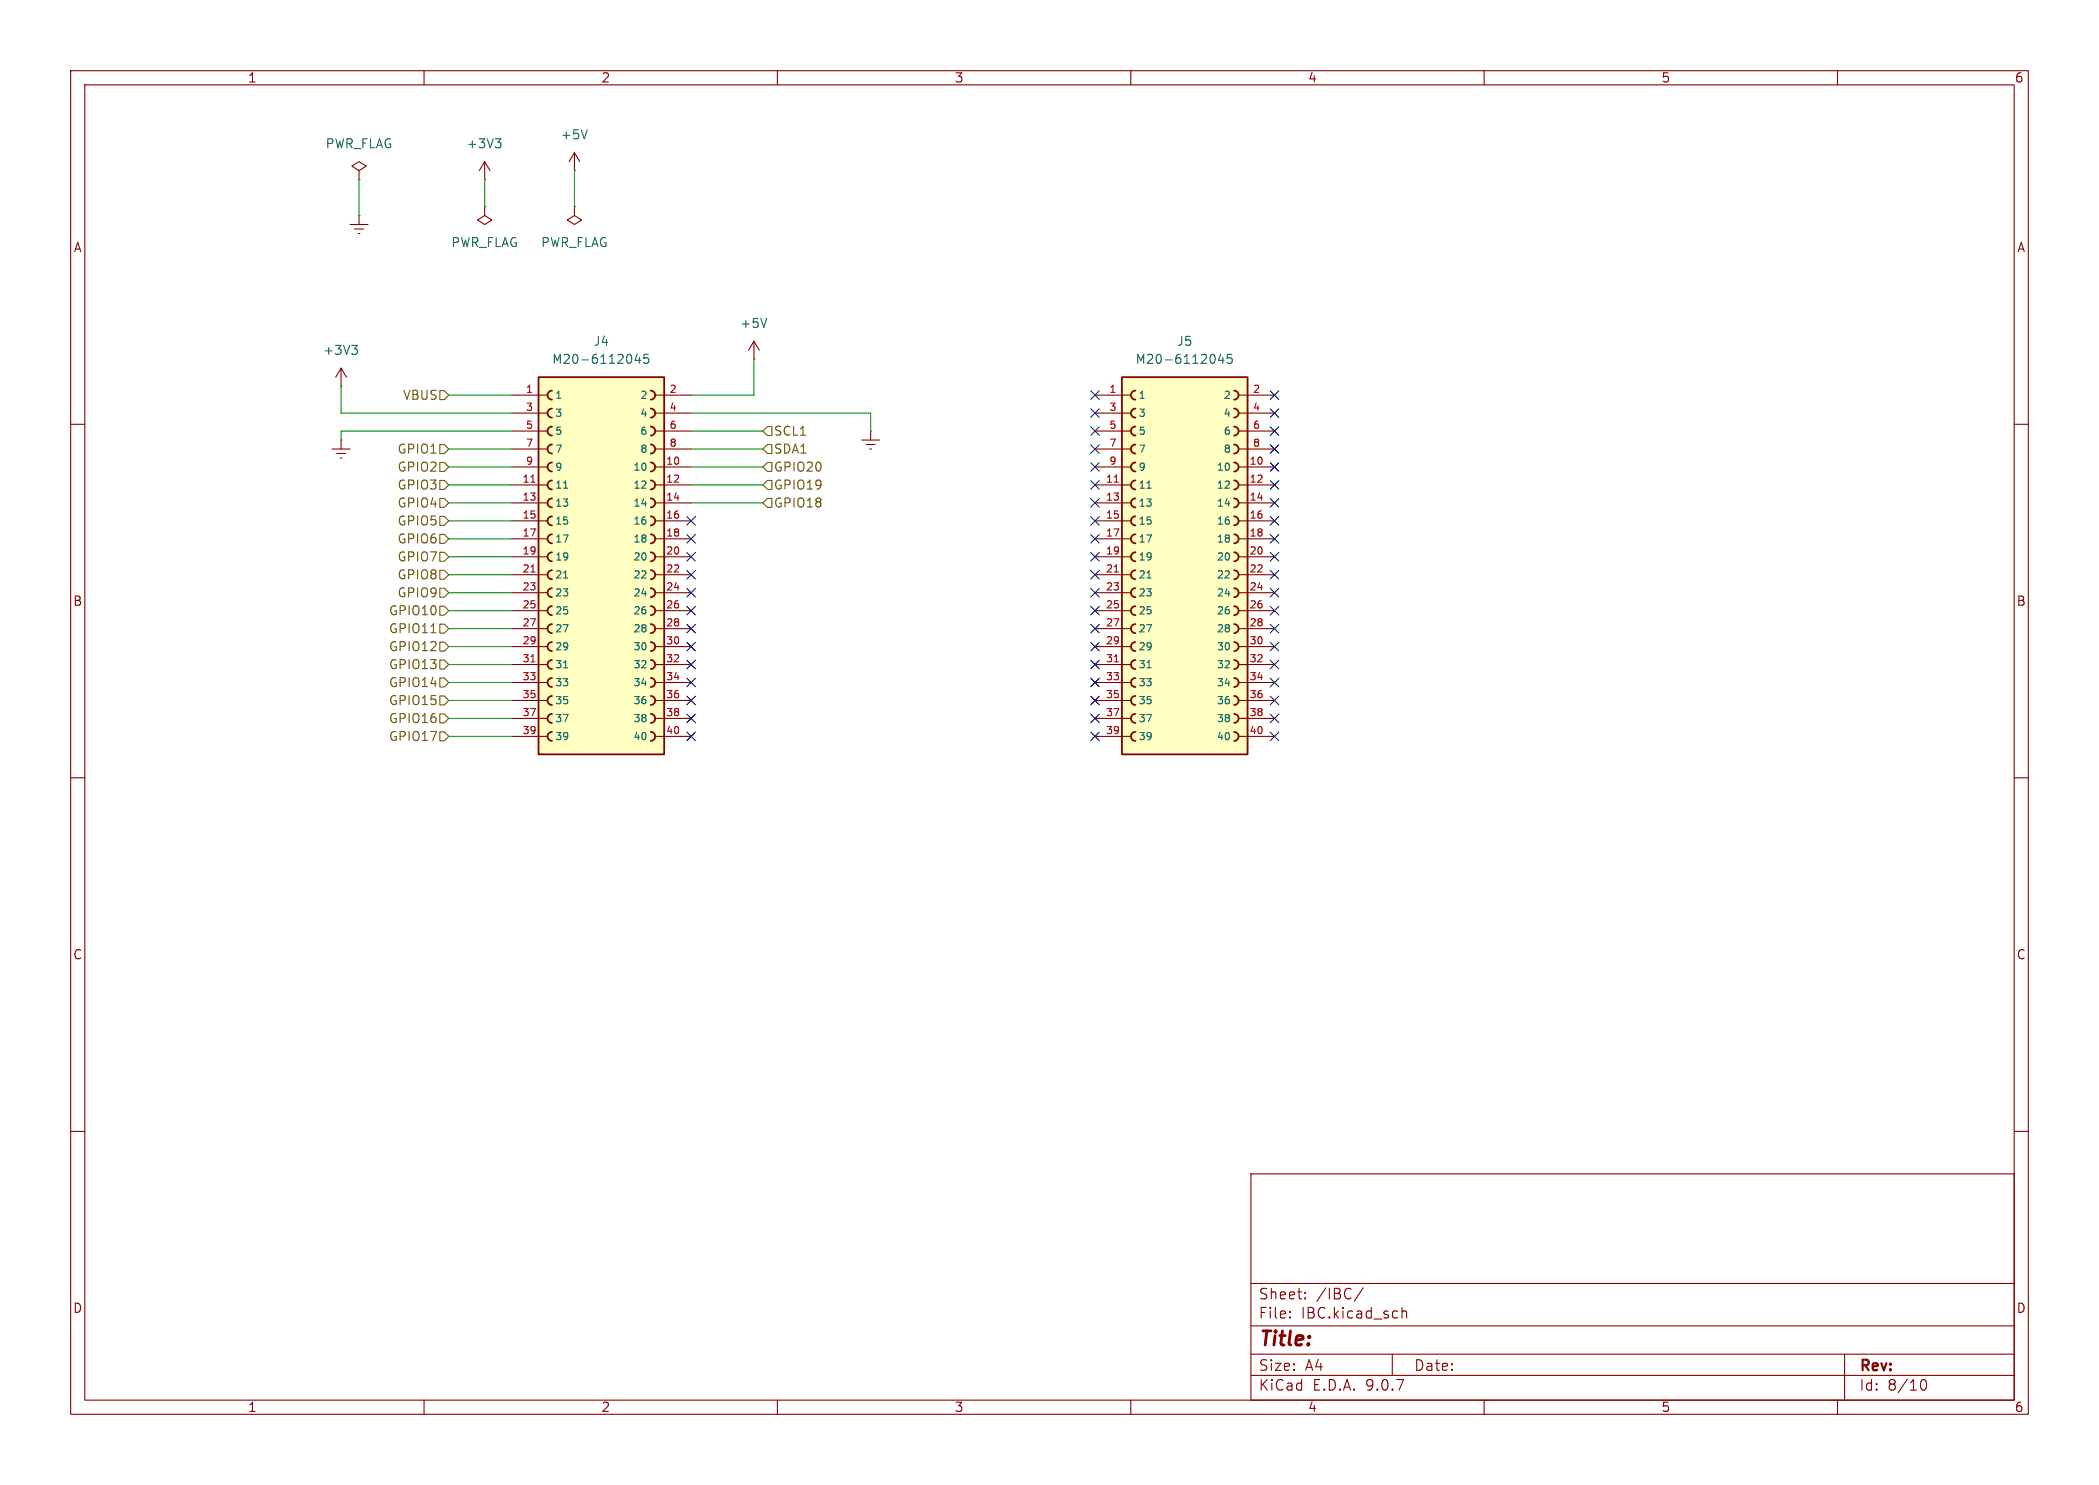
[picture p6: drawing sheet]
(kicad_sch
 (version 20250114)
 (generator "eeschema")
 (generator_version "9.0")
 (paper "A4")
 (lib_symbols
  (symbol "EPS_2:M20-6112045"
   (pin_names
    (offset 1.016)) (exclude_from_sim no) (in_bom yes) (on_board yes)
   (property "Reference" "J" (at -7.62 26.162 0) (effects (font (size 1.27 1.27)) (justify left bottom)))
   (property "Value" "M20-6112045" (at -7.62 -30.48 0) (effects (font (size 1.27 1.27)) (justify left bottom)))
   (property "Footprint" "M20-6112045:HARWIN_M20-6112045" (at -6.096 38.354 0) (effects (font (size 1.27 1.27)) (justify bottom) (hide yes)))
   (property "Datasheet" "" (at 0 0 0) (effects (font (size 1.27 1.27)) (hide yes)))
   (property "Description" "" (at 0 0 0) (effects (font (size 1.27 1.27)) (hide yes)))
   (property "PARTREV" "13" (at -6.35 32.512 0) (effects (font (size 1.27 1.27)) (justify bottom) (hide yes)))
   (property "STANDARD" "Manufacturer Recommendations" (at 17.78 32.512 0) (effects (font (size 1.27 1.27)) (justify bottom) (hide yes)))
   (property "MAXIMUM_PACKAGE_HEIGHT" "11.05mm" (at -4.064 29.464 0) (effects (font (size 1.27 1.27)) (justify bottom) (hide yes)))
   (property "MANUFACTURER" "Harwin" (at -6.35 32.512 0) (effects (font (size 1.27 1.27)) (justify bottom) (hide yes)))
   (symbol "M20-6112045_0_0"
    (rectangle (start -8.89 -27.94) (end 8.89 25.4) (stroke (width 0.254) (type default)) (fill (type background)))
    (arc (start -6.985 22.225) (mid -7.6172 22.86) (end -6.985 23.495) (stroke (width 0.254) (type default)) (fill (type none)))
    (arc (start -6.985 19.685) (mid -7.6172 20.32) (end -6.985 20.955) (stroke (width 0.254) (type default)) (fill (type none)))
    (arc (start -6.985 17.145) (mid -7.6172 17.78) (end -6.985 18.415) (stroke (width 0.254) (type default)) (fill (type none)))
    (arc (start -6.985 14.605) (mid -7.6172 15.24) (end -6.985 15.875) (stroke (width 0.254) (type default)) (fill (type none)))
    (arc (start -6.985 12.065) (mid -7.6172 12.7) (end -6.985 13.335) (stroke (width 0.254) (type default)) (fill (type none)))
    (arc (start -6.985 9.525) (mid -7.6172 10.16) (end -6.985 10.795) (stroke (width 0.254) (type default)) (fill (type none)))
    (arc (start -6.985 6.985) (mid -7.6172 7.62) (end -6.985 8.255) (stroke (width 0.254) (type default)) (fill (type none)))
    (arc (start -6.985 4.445) (mid -7.6172 5.08) (end -6.985 5.715) (stroke (width 0.254) (type default)) (fill (type none)))
    (arc (start -6.985 1.905) (mid -7.6172 2.54) (end -6.985 3.175) (stroke (width 0.254) (type default)) (fill (type none)))
    (arc (start -6.985 -0.635) (mid -7.6172 0) (end -6.985 0.635) (stroke (width 0.254) (type default)) (fill (type none)))
    (arc (start -6.985 -3.175) (mid -7.6172 -2.54) (end -6.985 -1.905) (stroke (width 0.254) (type default)) (fill (type none)))
    (arc (start -6.985 -5.715) (mid -7.6172 -5.08) (end -6.985 -4.445) (stroke (width 0.254) (type default)) (fill (type none)))
    (arc (start -6.985 -8.255) (mid -7.6172 -7.62) (end -6.985 -6.985) (stroke (width 0.254) (type default)) (fill (type none)))
    (arc (start -6.985 -10.795) (mid -7.6172 -10.16) (end -6.985 -9.525) (stroke (width 0.254) (type default)) (fill (type none)))
    (arc (start -6.985 -13.335) (mid -7.6172 -12.7) (end -6.985 -12.065) (stroke (width 0.254) (type default)) (fill (type none)))
    (arc (start -6.985 -15.875) (mid -7.6172 -15.24) (end -6.985 -14.605) (stroke (width 0.254) (type default)) (fill (type none)))
    (arc (start -6.985 -18.415) (mid -7.6172 -17.78) (end -6.985 -17.145) (stroke (width 0.254) (type default)) (fill (type none)))
    (arc (start -6.985 -20.955) (mid -7.6172 -20.32) (end -6.985 -19.685) (stroke (width 0.254) (type default)) (fill (type none)))
    (arc (start -6.985 -23.495) (mid -7.6172 -22.86) (end -6.985 -22.225) (stroke (width 0.254) (type default)) (fill (type none)))
    (arc (start -6.985 -26.035) (mid -7.6172 -25.4) (end -6.985 -24.765) (stroke (width 0.254) (type default)) (fill (type none)))
    (arc (start 6.985 23.495) (mid 7.6172 22.86) (end 6.985 22.225) (stroke (width 0.254) (type default)) (fill (type none)))
    (arc (start 6.985 20.955) (mid 7.6172 20.32) (end 6.985 19.685) (stroke (width 0.254) (type default)) (fill (type none)))
    (arc (start 6.985 18.415) (mid 7.6172 17.78) (end 6.985 17.145) (stroke (width 0.254) (type default)) (fill (type none)))
    (arc (start 6.985 15.875) (mid 7.6172 15.24) (end 6.985 14.605) (stroke (width 0.254) (type default)) (fill (type none)))
    (arc (start 6.985 13.335) (mid 7.6172 12.7) (end 6.985 12.065) (stroke (width 0.254) (type default)) (fill (type none)))
    (arc (start 6.985 10.795) (mid 7.6172 10.16) (end 6.985 9.525) (stroke (width 0.254) (type default)) (fill (type none)))
    (arc (start 6.985 8.255) (mid 7.6172 7.62) (end 6.985 6.985) (stroke (width 0.254) (type default)) (fill (type none)))
    (arc (start 6.985 5.715) (mid 7.6172 5.08) (end 6.985 4.445) (stroke (width 0.254) (type default)) (fill (type none)))
    (arc (start 6.985 3.175) (mid 7.6172 2.54) (end 6.985 1.905) (stroke (width 0.254) (type default)) (fill (type none)))
    (arc (start 6.985 0.635) (mid 7.6172 0) (end 6.985 -0.635) (stroke (width 0.254) (type default)) (fill (type none)))
    (arc (start 6.985 -1.905) (mid 7.6172 -2.54) (end 6.985 -3.175) (stroke (width 0.254) (type default)) (fill (type none)))
    (arc (start 6.985 -4.445) (mid 7.6172 -5.08) (end 6.985 -5.715) (stroke (width 0.254) (type default)) (fill (type none)))
    (arc (start 6.985 -6.985) (mid 7.6172 -7.62) (end 6.985 -8.255) (stroke (width 0.254) (type default)) (fill (type none)))
    (arc (start 6.985 -9.525) (mid 7.6172 -10.16) (end 6.985 -10.795) (stroke (width 0.254) (type default)) (fill (type none)))
    (arc (start 6.985 -12.065) (mid 7.6172 -12.7) (end 6.985 -13.335) (stroke (width 0.254) (type default)) (fill (type none)))
    (arc (start 6.985 -14.605) (mid 7.6172 -15.24) (end 6.985 -15.875) (stroke (width 0.254) (type default)) (fill (type none)))
    (arc (start 6.985 -17.145) (mid 7.6172 -17.78) (end 6.985 -18.415) (stroke (width 0.254) (type default)) (fill (type none)))
    (arc (start 6.985 -19.685) (mid 7.6172 -20.32) (end 6.985 -20.955) (stroke (width 0.254) (type default)) (fill (type none)))
    (arc (start 6.985 -22.225) (mid 7.6172 -22.86) (end 6.985 -23.495) (stroke (width 0.254) (type default)) (fill (type none)))
    (arc (start 6.985 -24.765) (mid 7.6172 -25.4) (end 6.985 -26.035) (stroke (width 0.254) (type default)) (fill (type none)))
    (pin passive line (at -12.7 22.86 0) (length 5.08) (name "1" (effects (font (size 1.016 1.016)))) (number "1" (effects (font (size 1.016 1.016)))))
    (pin passive line (at -12.7 20.32 0) (length 5.08) (name "3" (effects (font (size 1.016 1.016)))) (number "3" (effects (font (size 1.016 1.016)))))
    (pin passive line (at -12.7 17.78 0) (length 5.08) (name "5" (effects (font (size 1.016 1.016)))) (number "5" (effects (font (size 1.016 1.016)))))
    (pin passive line (at -12.7 15.24 0) (length 5.08) (name "7" (effects (font (size 1.016 1.016)))) (number "7" (effects (font (size 1.016 1.016)))))
    (pin passive line (at -12.7 12.7 0) (length 5.08) (name "9" (effects (font (size 1.016 1.016)))) (number "9" (effects (font (size 1.016 1.016)))))
    (pin passive line (at -12.7 10.16 0) (length 5.08) (name "11" (effects (font (size 1.016 1.016)))) (number "11" (effects (font (size 1.016 1.016)))))
    (pin passive line (at -12.7 7.62 0) (length 5.08) (name "13" (effects (font (size 1.016 1.016)))) (number "13" (effects (font (size 1.016 1.016)))))
    (pin passive line (at -12.7 5.08 0) (length 5.08) (name "15" (effects (font (size 1.016 1.016)))) (number "15" (effects (font (size 1.016 1.016)))))
    (pin passive line (at -12.7 2.54 0) (length 5.08) (name "17" (effects (font (size 1.016 1.016)))) (number "17" (effects (font (size 1.016 1.016)))))
    (pin passive line (at -12.7 0 0) (length 5.08) (name "19" (effects (font (size 1.016 1.016)))) (number "19" (effects (font (size 1.016 1.016)))))
    (pin passive line (at -12.7 -2.54 0) (length 5.08) (name "21" (effects (font (size 1.016 1.016)))) (number "21" (effects (font (size 1.016 1.016)))))
    (pin passive line (at -12.7 -5.08 0) (length 5.08) (name "23" (effects (font (size 1.016 1.016)))) (number "23" (effects (font (size 1.016 1.016)))))
    (pin passive line (at -12.7 -7.62 0) (length 5.08) (name "25" (effects (font (size 1.016 1.016)))) (number "25" (effects (font (size 1.016 1.016)))))
    (pin passive line (at -12.7 -10.16 0) (length 5.08) (name "27" (effects (font (size 1.016 1.016)))) (number "27" (effects (font (size 1.016 1.016)))))
    (pin passive line (at -12.7 -12.7 0) (length 5.08) (name "29" (effects (font (size 1.016 1.016)))) (number "29" (effects (font (size 1.016 1.016)))))
    (pin passive line (at -12.7 -15.24 0) (length 5.08) (name "31" (effects (font (size 1.016 1.016)))) (number "31" (effects (font (size 1.016 1.016)))))
    (pin passive line (at -12.7 -17.78 0) (length 5.08) (name "33" (effects (font (size 1.016 1.016)))) (number "33" (effects (font (size 1.016 1.016)))))
    (pin passive line (at -12.7 -20.32 0) (length 5.08) (name "35" (effects (font (size 1.016 1.016)))) (number "35" (effects (font (size 1.016 1.016)))))
    (pin passive line (at -12.7 -22.86 0) (length 5.08) (name "37" (effects (font (size 1.016 1.016)))) (number "37" (effects (font (size 1.016 1.016)))))
    (pin passive line (at -12.7 -25.4 0) (length 5.08) (name "39" (effects (font (size 1.016 1.016)))) (number "39" (effects (font (size 1.016 1.016)))))
    (pin passive line (at 12.7 22.86 180) (length 5.08) (name "2" (effects (font (size 1.016 1.016)))) (number "2" (effects (font (size 1.016 1.016)))))
    (pin passive line (at 12.7 20.32 180) (length 5.08) (name "4" (effects (font (size 1.016 1.016)))) (number "4" (effects (font (size 1.016 1.016)))))
    (pin passive line (at 12.7 17.78 180) (length 5.08) (name "6" (effects (font (size 1.016 1.016)))) (number "6" (effects (font (size 1.016 1.016)))))
    (pin passive line (at 12.7 15.24 180) (length 5.08) (name "8" (effects (font (size 1.016 1.016)))) (number "8" (effects (font (size 1.016 1.016)))))
    (pin passive line (at 12.7 12.7 180) (length 5.08) (name "10" (effects (font (size 1.016 1.016)))) (number "10" (effects (font (size 1.016 1.016)))))
    (pin passive line (at 12.7 10.16 180) (length 5.08) (name "12" (effects (font (size 1.016 1.016)))) (number "12" (effects (font (size 1.016 1.016)))))
    (pin passive line (at 12.7 7.62 180) (length 5.08) (name "14" (effects (font (size 1.016 1.016)))) (number "14" (effects (font (size 1.016 1.016)))))
    (pin passive line (at 12.7 5.08 180) (length 5.08) (name "16" (effects (font (size 1.016 1.016)))) (number "16" (effects (font (size 1.016 1.016)))))
    (pin passive line (at 12.7 2.54 180) (length 5.08) (name "18" (effects (font (size 1.016 1.016)))) (number "18" (effects (font (size 1.016 1.016)))))
    (pin passive line (at 12.7 0 180) (length 5.08) (name "20" (effects (font (size 1.016 1.016)))) (number "20" (effects (font (size 1.016 1.016)))))
    (pin passive line (at 12.7 -2.54 180) (length 5.08) (name "22" (effects (font (size 1.016 1.016)))) (number "22" (effects (font (size 1.016 1.016)))))
    (pin passive line (at 12.7 -5.08 180) (length 5.08) (name "24" (effects (font (size 1.016 1.016)))) (number "24" (effects (font (size 1.016 1.016)))))
    (pin passive line (at 12.7 -7.62 180) (length 5.08) (name "26" (effects (font (size 1.016 1.016)))) (number "26" (effects (font (size 1.016 1.016)))))
    (pin passive line (at 12.7 -10.16 180) (length 5.08) (name "28" (effects (font (size 1.016 1.016)))) (number "28" (effects (font (size 1.016 1.016)))))
    (pin passive line (at 12.7 -12.7 180) (length 5.08) (name "30" (effects (font (size 1.016 1.016)))) (number "30" (effects (font (size 1.016 1.016)))))
    (pin passive line (at 12.7 -15.24 180) (length 5.08) (name "32" (effects (font (size 1.016 1.016)))) (number "32" (effects (font (size 1.016 1.016)))))
    (pin passive line (at 12.7 -17.78 180) (length 5.08) (name "34" (effects (font (size 1.016 1.016)))) (number "34" (effects (font (size 1.016 1.016)))))
    (pin passive line (at 12.7 -20.32 180) (length 5.08) (name "36" (effects (font (size 1.016 1.016)))) (number "36" (effects (font (size 1.016 1.016)))))
    (pin passive line (at 12.7 -22.86 180) (length 5.08) (name "38" (effects (font (size 1.016 1.016)))) (number "38" (effects (font (size 1.016 1.016)))))
    (pin passive line (at 12.7 -25.4 180) (length 5.08) (name "40" (effects (font (size 1.016 1.016)))) (number "40" (effects (font (size 1.016 1.016))))))
   (embedded_fonts no))
  (symbol "power:+3V3"
   (power)
   (pin_numbers (hide yes))
   (pin_names
    (offset 0) (hide yes)) (exclude_from_sim no) (in_bom yes) (on_board yes)
   (property "Reference" "#PWR" (at 0 -3.81 0) (effects (font (size 1.27 1.27)) (hide yes)))
   (property "Value" "+3V3" (at 0 3.556 0) (effects (font (size 1.27 1.27))))
   (property "Footprint" "" (at 0 0 0) (effects (font (size 1.27 1.27)) (hide yes)))
   (property "Datasheet" "" (at 0 0 0) (effects (font (size 1.27 1.27)) (hide yes)))
   (property "Description" "Power symbol creates a global label with name \"+3V3\"" (at 0 0 0) (effects (font (size 1.27 1.27)) (hide yes)))
   (symbol "+3V3_0_1"
    (polyline (pts (xy -0.762 1.27) (xy 0 2.54)) (stroke (width 0) (type default)) (fill (type none)))
    (polyline (pts (xy 0 2.54) (xy 0.762 1.27)) (stroke (width 0) (type default)) (fill (type none)))
    (polyline (pts (xy 0 0) (xy 0 2.54)) (stroke (width 0) (type default)) (fill (type none))))
   (symbol "+3V3_1_1"
    (pin power_in line (at 0 0 90) (length 0) (name "~" (effects (font (size 1.27 1.27)))) (number "1" (effects (font (size 1.27 1.27))))))
   (embedded_fonts no))
  (symbol "power:+5V"
   (power)
   (pin_numbers (hide yes))
   (pin_names
    (offset 0) (hide yes)) (exclude_from_sim no) (in_bom yes) (on_board yes)
   (property "Reference" "#PWR" (at 0 -3.81 0) (effects (font (size 1.27 1.27)) (hide yes)))
   (property "Value" "+5V" (at 0 3.556 0) (effects (font (size 1.27 1.27))))
   (property "Footprint" "" (at 0 0 0) (effects (font (size 1.27 1.27)) (hide yes)))
   (property "Datasheet" "" (at 0 0 0) (effects (font (size 1.27 1.27)) (hide yes)))
   (property "Description" "Power symbol creates a global label with name \"+5V\"" (at 0 0 0) (effects (font (size 1.27 1.27)) (hide yes)))
   (symbol "+5V_0_1"
    (polyline (pts (xy -0.762 1.27) (xy 0 2.54)) (stroke (width 0) (type default)) (fill (type none)))
    (polyline (pts (xy 0 2.54) (xy 0.762 1.27)) (stroke (width 0) (type default)) (fill (type none)))
    (polyline (pts (xy 0 0) (xy 0 2.54)) (stroke (width 0) (type default)) (fill (type none))))
   (symbol "+5V_1_1"
    (pin power_in line (at 0 0 90) (length 0) (name "~" (effects (font (size 1.27 1.27)))) (number "1" (effects (font (size 1.27 1.27))))))
   (embedded_fonts no))
  (symbol "power:Earth"
   (power)
   (pin_numbers (hide yes))
   (pin_names
    (offset 0) (hide yes)) (exclude_from_sim no) (in_bom yes) (on_board yes)
   (property "Reference" "#PWR" (at 0 -6.35 0) (effects (font (size 1.27 1.27)) (hide yes)))
   (property "Value" "Earth" (at 0 -3.81 0) (effects (font (size 1.27 1.27))))
   (property "Footprint" "" (at 0 0 0) (effects (font (size 1.27 1.27)) (hide yes)))
   (property "Datasheet" "~" (at 0 0 0) (effects (font (size 1.27 1.27)) (hide yes)))
   (property "Description" "Power symbol creates a global label with name \"Earth\"" (at 0 0 0) (effects (font (size 1.27 1.27)) (hide yes)))
   (symbol "Earth_0_1"
    (polyline (pts (xy -0.635 -1.905) (xy 0.635 -1.905)) (stroke (width 0) (type default)) (fill (type none)))
    (polyline (pts (xy -0.127 -2.54) (xy 0.127 -2.54)) (stroke (width 0) (type default)) (fill (type none)))
    (polyline (pts (xy 0 -1.27) (xy 0 0)) (stroke (width 0) (type default)) (fill (type none)))
    (polyline (pts (xy 1.27 -1.27) (xy -1.27 -1.27)) (stroke (width 0) (type default)) (fill (type none))))
   (symbol "Earth_1_1"
    (pin power_in line (at 0 0 270) (length 0) (name "~" (effects (font (size 1.27 1.27)))) (number "1" (effects (font (size 1.27 1.27))))))
   (embedded_fonts no))
  (symbol "power:PWR_FLAG"
   (power)
   (pin_numbers (hide yes))
   (pin_names
    (offset 0) (hide yes)) (exclude_from_sim no) (in_bom yes) (on_board yes)
   (property "Reference" "#FLG" (at 0 1.905 0) (effects (font (size 1.27 1.27)) (hide yes)))
   (property "Value" "PWR_FLAG" (at 0 3.81 0) (effects (font (size 1.27 1.27))))
   (property "Footprint" "" (at 0 0 0) (effects (font (size 1.27 1.27)) (hide yes)))
   (property "Datasheet" "~" (at 0 0 0) (effects (font (size 1.27 1.27)) (hide yes)))
   (property "Description" "Special symbol for telling ERC where power comes from" (at 0 0 0) (effects (font (size 1.27 1.27)) (hide yes)))
   (symbol "PWR_FLAG_0_0"
    (pin power_out line (at 0 0 90) (length 0) (name "~" (effects (font (size 1.27 1.27)))) (number "1" (effects (font (size 1.27 1.27))))))
   (symbol "PWR_FLAG_0_1"
    (polyline (pts (xy 0 0) (xy 0 1.27) (xy -1.016 1.905) (xy 0 2.54) (xy 1.016 1.905) (xy 0 1.27)) (stroke (width 0) (type default)) (fill (type none))))
   (embedded_fonts no)))
 (no_connect
  (at 154.94 83.82))
 (no_connect
  (at 97.79 91.44))
 (no_connect
  (at 180.34 99.06))
 (no_connect
  (at 180.34 63.5))
 (no_connect
  (at 180.34 101.6))
 (no_connect
  (at 97.79 81.28))
 (no_connect
  (at 154.94 88.9))
 (no_connect
  (at 180.34 76.2))
 (no_connect
  (at 180.34 68.58))
 (no_connect
  (at 180.34 91.44))
 (no_connect
  (at 180.34 55.88))
 (no_connect
  (at 180.34 104.14))
 (no_connect
  (at 154.94 71.12))
 (no_connect
  (at 180.34 81.28))
 (no_connect
  (at 97.79 104.14))
 (no_connect
  (at 154.94 96.52))
 (no_connect
  (at 154.94 78.74))
 (no_connect
  (at 180.34 78.74))
 (no_connect
  (at 154.94 99.06))
 (no_connect
  (at 154.94 58.42))
 (no_connect
  (at 154.94 66.04))
 (no_connect
  (at 180.34 58.42))
 (no_connect
  (at 97.79 78.74))
 (no_connect
  (at 97.79 83.82))
 (no_connect
  (at 97.79 86.36))
 (no_connect
  (at 97.79 101.6))
 (no_connect
  (at 154.94 55.88))
 (no_connect
  (at 97.79 99.06))
 (no_connect
  (at 154.94 73.66))
 (no_connect
  (at 180.34 71.12))
 (no_connect
  (at 180.34 88.9))
 (no_connect
  (at 180.34 73.66))
 (no_connect
  (at 154.94 93.98))
 (no_connect
  (at 180.34 83.82))
 (no_connect
  (at 180.34 86.36))
 (no_connect
  (at 154.94 63.5))
 (no_connect
  (at 97.79 76.2))
 (no_connect
  (at 154.94 81.28))
 (no_connect
  (at 180.34 60.96))
 (no_connect
  (at 154.94 86.36))
 (no_connect
  (at 154.94 104.14))
 (no_connect
  (at 154.94 68.58))
 (no_connect
  (at 154.94 91.44))
 (no_connect
  (at 154.94 76.2))
 (no_connect
  (at 154.94 60.96))
 (no_connect
  (at 180.34 66.04))
 (no_connect
  (at 97.79 88.9))
 (no_connect
  (at 180.34 93.98))
 (no_connect
  (at 180.34 96.52))
 (no_connect
  (at 97.79 73.66))
 (no_connect
  (at 154.94 101.6))
 (no_connect
  (at 97.79 96.52))
 (no_connect
  (at 97.79 93.98))
 (wire
  (pts (xy 63.5 68.58) (xy 72.39 68.58))
  (stroke (width 0) (type default)))
 (wire
  (pts (xy 63.5 78.74) (xy 72.39 78.74))
  (stroke (width 0) (type default)))
 (wire
  (pts (xy 106.68 55.88) (xy 97.79 55.88))
  (stroke (width 0) (type default)))
 (wire
  (pts (xy 97.79 63.5) (xy 107.95 63.5))
  (stroke (width 0) (type default)))
 (wire
  (pts (xy 48.26 60.96) (xy 48.26 62.23))
  (stroke (width 0) (type default)))
 (wire
  (pts (xy 97.79 66.04) (xy 107.95 66.04))
  (stroke (width 0) (type default)))
 (wire
  (pts (xy 81.28 24.13) (xy 81.28 29.21))
  (stroke (width 0) (type default)))
 (wire
  (pts (xy 63.5 55.88) (xy 72.39 55.88))
  (stroke (width 0) (type default)))
 (wire
  (pts (xy 97.79 58.42) (xy 123.19 58.42))
  (stroke (width 0) (type default)))
 (wire
  (pts (xy 50.8 25.4) (xy 50.8 30.48))
  (stroke (width 0) (type default)))
 (wire
  (pts (xy 63.5 88.9) (xy 72.39 88.9))
  (stroke (width 0) (type default)))
 (wire
  (pts (xy 48.26 60.96) (xy 72.39 60.96))
  (stroke (width 0) (type default)))
 (wire
  (pts (xy 63.5 81.28) (xy 72.39 81.28))
  (stroke (width 0) (type default)))
 (wire
  (pts (xy 63.5 104.14) (xy 72.39 104.14))
  (stroke (width 0) (type default)))
 (wire
  (pts (xy 63.5 91.44) (xy 72.39 91.44))
  (stroke (width 0) (type default)))
 (wire
  (pts (xy 63.5 99.06) (xy 72.39 99.06))
  (stroke (width 0) (type default)))
 (wire
  (pts (xy 68.58 25.4) (xy 68.58 29.21))
  (stroke (width 0) (type default)))
 (wire
  (pts (xy 63.5 86.36) (xy 72.39 86.36))
  (stroke (width 0) (type default)))
 (wire
  (pts (xy 63.5 96.52) (xy 72.39 96.52))
  (stroke (width 0) (type default)))
 (wire
  (pts (xy 63.5 83.82) (xy 72.39 83.82))
  (stroke (width 0) (type default)))
 (wire
  (pts (xy 63.5 66.04) (xy 72.39 66.04))
  (stroke (width 0) (type default)))
 (wire
  (pts (xy 97.79 68.58) (xy 107.95 68.58))
  (stroke (width 0) (type default)))
 (wire
  (pts (xy 63.5 93.98) (xy 72.39 93.98))
  (stroke (width 0) (type default)))
 (wire
  (pts (xy 63.5 73.66) (xy 72.39 73.66))
  (stroke (width 0) (type default)))
 (wire
  (pts (xy 97.79 71.12) (xy 107.95 71.12))
  (stroke (width 0) (type default)))
 (wire
  (pts (xy 63.5 76.2) (xy 72.39 76.2))
  (stroke (width 0) (type default)))
 (wire
  (pts (xy 123.19 58.42) (xy 123.19 60.96))
  (stroke (width 0) (type default)))
 (wire
  (pts (xy 106.68 50.8) (xy 106.68 55.88))
  (stroke (width 0) (type default)))
 (wire
  (pts (xy 63.5 63.5) (xy 72.39 63.5))
  (stroke (width 0) (type default)))
 (wire
  (pts (xy 63.5 71.12) (xy 72.39 71.12))
  (stroke (width 0) (type default)))
 (wire
  (pts (xy 97.79 60.96) (xy 107.95 60.96))
  (stroke (width 0) (type default)))
 (wire
  (pts (xy 63.5 101.6) (xy 72.39 101.6))
  (stroke (width 0) (type default)))
 (wire
  (pts (xy 48.26 58.42) (xy 72.39 58.42))
  (stroke (width 0) (type default)))
 (wire
  (pts (xy 48.26 54.61) (xy 48.26 58.42))
  (stroke (width 0) (type default)))
 (hierarchical_label "GPIO15"
  (shape input)
  (at 63.5 99.06 180)
  (effects (font (size 1.27 1.27)) (justify right)))
 (hierarchical_label "GPIO11"
  (shape input)
  (at 63.5 88.9 180)
  (effects (font (size 1.27 1.27)) (justify right)))
 (hierarchical_label "GPIO3"
  (shape input)
  (at 63.5 68.58 180)
  (effects (font (size 1.27 1.27)) (justify right)))
 (hierarchical_label "GPIO19"
  (shape input)
  (at 107.95 68.58 0)
  (effects (font (size 1.27 1.27)) (justify left)))
 (hierarchical_label "GPIO9"
  (shape input)
  (at 63.5 83.82 180)
  (effects (font (size 1.27 1.27)) (justify right)))
 (hierarchical_label "GPIO2"
  (shape input)
  (at 63.5 66.04 180)
  (effects (font (size 1.27 1.27)) (justify right)))
 (hierarchical_label "GPIO16"
  (shape input)
  (at 63.5 101.6 180)
  (effects (font (size 1.27 1.27)) (justify right)))
 (hierarchical_label "GPIO17"
  (shape input)
  (at 63.5 104.14 180)
  (effects (font (size 1.27 1.27)) (justify right)))
 (hierarchical_label "SDA1"
  (shape input)
  (at 107.95 63.5 0)
  (effects (font (size 1.27 1.27)) (justify left)))
 (hierarchical_label "GPIO1"
  (shape input)
  (at 63.5 63.5 180)
  (effects (font (size 1.27 1.27)) (justify right)))
 (hierarchical_label "GPIO14"
  (shape input)
  (at 63.5 96.52 180)
  (effects (font (size 1.27 1.27)) (justify right)))
 (hierarchical_label "GPIO12"
  (shape input)
  (at 63.5 91.44 180)
  (effects (font (size 1.27 1.27)) (justify right)))
 (hierarchical_label "GPIO4"
  (shape input)
  (at 63.5 71.12 180)
  (effects (font (size 1.27 1.27)) (justify right)))
 (hierarchical_label "GPIO8"
  (shape input)
  (at 63.5 81.28 180)
  (effects (font (size 1.27 1.27)) (justify right)))
 (hierarchical_label "GPIO7"
  (shape input)
  (at 63.5 78.74 180)
  (effects (font (size 1.27 1.27)) (justify right)))
 (hierarchical_label "GPIO20"
  (shape input)
  (at 107.95 66.04 0)
  (effects (font (size 1.27 1.27)) (justify left)))
 (hierarchical_label "GPIO13"
  (shape input)
  (at 63.5 93.98 180)
  (effects (font (size 1.27 1.27)) (justify right)))
 (hierarchical_label "GPIO6"
  (shape input)
  (at 63.5 76.2 180)
  (effects (font (size 1.27 1.27)) (justify right)))
 (hierarchical_label "GPIO5"
  (shape input)
  (at 63.5 73.66 180)
  (effects (font (size 1.27 1.27)) (justify right)))
 (hierarchical_label "GPIO10"
  (shape input)
  (at 63.5 86.36 180)
  (effects (font (size 1.27 1.27)) (justify right)))
 (hierarchical_label "VBUS"
  (shape input)
  (at 63.5 55.88 180)
  (effects (font (size 1.27 1.27)) (justify right)))
 (hierarchical_label "GPIO18"
  (shape input)
  (at 107.95 71.12 0)
  (effects (font (size 1.27 1.27)) (justify left)))
 (hierarchical_label "SCL1"
  (shape input)
  (at 107.95 60.96 0)
  (effects (font (size 1.27 1.27)) (justify left)))
 (symbol
  (lib_id "power:PWR_FLAG")
  (at 68.58 29.21 180)
  (unit 1)
  (exclude_from_sim no)
  (in_bom yes)
  (on_board yes)
  (dnp no)
  (fields_autoplaced yes)
  (property "Reference" "#FLG01" (at 68.58 31.115 0) (effects (font (size 1.27 1.27)) (hide yes)))
  (property "Value" "PWR_FLAG" (at 68.58 34.29 0) (effects (font (size 1.27 1.27))))
  (property "Footprint" "" (at 68.58 29.21 0) (effects (font (size 1.27 1.27)) (hide yes)))
  (property "Datasheet" "~" (at 68.58 29.21 0) (effects (font (size 1.27 1.27)) (hide yes)))
  (property "Description" "Special symbol for telling ERC where power comes from" (at 68.58 29.21 0) (effects (font (size 1.27 1.27)) (hide yes)))
  (pin "1"))
 (symbol
  (lib_id "power:Earth")
  (at 50.8 30.48 0)
  (unit 1)
  (exclude_from_sim no)
  (in_bom yes)
  (on_board yes)
  (dnp no)
  (fields_autoplaced yes)
  (property "Reference" "#PWR028" (at 50.8 36.83 0) (effects (font (size 1.27 1.27)) (hide yes)))
  (property "Value" "Earth" (at 50.8 35.56 0) (effects (font (size 1.27 1.27)) (hide yes)))
  (property "Footprint" "" (at 50.8 30.48 0) (effects (font (size 1.27 1.27)) (hide yes)))
  (property "Datasheet" "~" (at 50.8 30.48 0) (effects (font (size 1.27 1.27)) (hide yes)))
  (property "Description" "Power symbol creates a global label with name \"Earth\"" (at 50.8 30.48 0) (effects (font (size 1.27 1.27)) (hide yes)))
  (pin "1"))
 (symbol
  (lib_id "EPS_2:M20-6112045")
  (at 167.64 78.74 0)
  (unit 1)
  (exclude_from_sim no)
  (in_bom yes)
  (on_board yes)
  (dnp no)
  (fields_autoplaced yes)
  (property "Reference" "J5" (at 167.64 48.26 0) (effects (font (size 1.27 1.27))))
  (property "Value" "M20-6112045" (at 167.64 50.8 0) (effects (font (size 1.27 1.27))))
  (property "Footprint" "EPS:HARWIN_M20-6112045" (at 161.544 40.386 0) (effects (font (size 1.27 1.27)) (justify bottom) (hide yes)))
  (property "Datasheet" "" (at 167.64 78.74 0) (effects (font (size 1.27 1.27)) (hide yes)))
  (property "Description" "" (at 167.64 78.74 0) (effects (font (size 1.27 1.27)) (hide yes)))
  (property "PARTREV" "13" (at 161.29 46.228 0) (effects (font (size 1.27 1.27)) (justify bottom) (hide yes)))
  (property "STANDARD" "Manufacturer Recommendations" (at 185.42 46.228 0) (effects (font (size 1.27 1.27)) (justify bottom) (hide yes)))
  (property "MAXIMUM_PACKAGE_HEIGHT" "11.05mm" (at 163.576 49.276 0) (effects (font (size 1.27 1.27)) (justify bottom) (hide yes)))
  (property "MANUFACTURER" "Harwin" (at 161.29 46.228 0) (effects (font (size 1.27 1.27)) (justify bottom) (hide yes)))
  (pin "1")
  (pin "13")
  (pin "23")
  (pin "2")
  (pin "31")
  (pin "19")
  (pin "35")
  (pin "4")
  (pin "21")
  (pin "28")
  (pin "7")
  (pin "39")
  (pin "5")
  (pin "11")
  (pin "17")
  (pin "29")
  (pin "3")
  (pin "25")
  (pin "37")
  (pin "8")
  (pin "27")
  (pin "10")
  (pin "12")
  (pin "15")
  (pin "9")
  (pin "6")
  (pin "14")
  (pin "33")
  (pin "18")
  (pin "16")
  (pin "20")
  (pin "22")
  (pin "24")
  (pin "26")
  (pin "32")
  (pin "40")
  (pin "34")
  (pin "30")
  (pin "38")
  (pin "36"))
 (symbol
  (lib_id "EPS_2:M20-6112045")
  (at 85.09 78.74 0)
  (unit 1)
  (exclude_from_sim no)
  (in_bom yes)
  (on_board yes)
  (dnp no)
  (fields_autoplaced yes)
  (property "Reference" "J4" (at 85.09 48.26 0) (effects (font (size 1.27 1.27))))
  (property "Value" "M20-6112045" (at 85.09 50.8 0) (effects (font (size 1.27 1.27))))
  (property "Footprint" "EPS:HARWIN_M20-6112045" (at 78.994 40.386 0) (effects (font (size 1.27 1.27)) (justify bottom) (hide yes)))
  (property "Datasheet" "" (at 85.09 78.74 0) (effects (font (size 1.27 1.27)) (hide yes)))
  (property "Description" "" (at 85.09 78.74 0) (effects (font (size 1.27 1.27)) (hide yes)))
  (property "PARTREV" "13" (at 78.74 46.228 0) (effects (font (size 1.27 1.27)) (justify bottom) (hide yes)))
  (property "STANDARD" "Manufacturer Recommendations" (at 102.87 46.228 0) (effects (font (size 1.27 1.27)) (justify bottom) (hide yes)))
  (property "MAXIMUM_PACKAGE_HEIGHT" "11.05mm" (at 81.026 49.276 0) (effects (font (size 1.27 1.27)) (justify bottom) (hide yes)))
  (property "MANUFACTURER" "Harwin" (at 78.74 46.228 0) (effects (font (size 1.27 1.27)) (justify bottom) (hide yes)))
  (pin "17")
  (pin "15")
  (pin "1")
  (pin "3")
  (pin "7")
  (pin "9")
  (pin "5")
  (pin "11")
  (pin "13")
  (pin "12")
  (pin "8")
  (pin "25")
  (pin "35")
  (pin "36")
  (pin "29")
  (pin "2")
  (pin "19")
  (pin "4")
  (pin "31")
  (pin "6")
  (pin "39")
  (pin "14")
  (pin "21")
  (pin "18")
  (pin "37")
  (pin "20")
  (pin "22")
  (pin "26")
  (pin "27")
  (pin "33")
  (pin "16")
  (pin "28")
  (pin "10")
  (pin "23")
  (pin "24")
  (pin "30")
  (pin "32")
  (pin "34")
  (pin "40")
  (pin "38"))
 (symbol
  (lib_id "power:PWR_FLAG")
  (at 50.8 25.4 0)
  (unit 1)
  (exclude_from_sim no)
  (in_bom yes)
  (on_board yes)
  (dnp no)
  (fields_autoplaced yes)
  (property "Reference" "#FLG03" (at 50.8 23.495 0) (effects (font (size 1.27 1.27)) (hide yes)))
  (property "Value" "PWR_FLAG" (at 50.8 20.32 0) (effects (font (size 1.27 1.27))))
  (property "Footprint" "" (at 50.8 25.4 0) (effects (font (size 1.27 1.27)) (hide yes)))
  (property "Datasheet" "~" (at 50.8 25.4 0) (effects (font (size 1.27 1.27)) (hide yes)))
  (property "Description" "Special symbol for telling ERC where power comes from" (at 50.8 25.4 0) (effects (font (size 1.27 1.27)) (hide yes)))
  (pin "1"))
 (symbol
  (lib_id "power:+5V")
  (at 81.28 24.13 0)
  (unit 1)
  (exclude_from_sim no)
  (in_bom yes)
  (on_board yes)
  (dnp no)
  (fields_autoplaced yes)
  (property "Reference" "#PWR047" (at 81.28 27.94 0) (effects (font (size 1.27 1.27)) (hide yes)))
  (property "Value" "+5V" (at 81.28 19.05 0) (effects (font (size 1.27 1.27))))
  (property "Footprint" "" (at 81.28 24.13 0) (effects (font (size 1.27 1.27)) (hide yes)))
  (property "Datasheet" "" (at 81.28 24.13 0) (effects (font (size 1.27 1.27)) (hide yes)))
  (property "Description" "Power symbol creates a global label with name \"+5V\"" (at 81.28 24.13 0) (effects (font (size 1.27 1.27)) (hide yes)))
  (pin "1"))
 (symbol
  (lib_id "power:PWR_FLAG")
  (at 81.28 29.21 180)
  (unit 1)
  (exclude_from_sim no)
  (in_bom yes)
  (on_board yes)
  (dnp no)
  (fields_autoplaced yes)
  (property "Reference" "#FLG04" (at 81.28 31.115 0) (effects (font (size 1.27 1.27)) (hide yes)))
  (property "Value" "PWR_FLAG" (at 81.28 34.29 0) (effects (font (size 1.27 1.27))))
  (property "Footprint" "" (at 81.28 29.21 0) (effects (font (size 1.27 1.27)) (hide yes)))
  (property "Datasheet" "~" (at 81.28 29.21 0) (effects (font (size 1.27 1.27)) (hide yes)))
  (property "Description" "Special symbol for telling ERC where power comes from" (at 81.28 29.21 0) (effects (font (size 1.27 1.27)) (hide yes)))
  (pin "1"))
 (symbol
  (lib_id "power:+5V")
  (at 106.68 50.8 0)
  (unit 1)
  (exclude_from_sim no)
  (in_bom yes)
  (on_board yes)
  (dnp no)
  (fields_autoplaced yes)
  (property "Reference" "#PWR041" (at 106.68 54.61 0) (effects (font (size 1.27 1.27)) (hide yes)))
  (property "Value" "+5V" (at 106.68 45.72 0) (effects (font (size 1.27 1.27))))
  (property "Footprint" "" (at 106.68 50.8 0) (effects (font (size 1.27 1.27)) (hide yes)))
  (property "Datasheet" "" (at 106.68 50.8 0) (effects (font (size 1.27 1.27)) (hide yes)))
  (property "Description" "Power symbol creates a global label with name \"+5V\"" (at 106.68 50.8 0) (effects (font (size 1.27 1.27)) (hide yes)))
  (pin "1"))
 (symbol
  (lib_id "power:Earth")
  (at 48.26 62.23 0)
  (unit 1)
  (exclude_from_sim no)
  (in_bom yes)
  (on_board yes)
  (dnp no)
  (fields_autoplaced yes)
  (property "Reference" "#PWR036" (at 48.26 68.58 0) (effects (font (size 1.27 1.27)) (hide yes)))
  (property "Value" "Earth" (at 48.26 67.31 0) (effects (font (size 1.27 1.27)) (hide yes)))
  (property "Footprint" "" (at 48.26 62.23 0) (effects (font (size 1.27 1.27)) (hide yes)))
  (property "Datasheet" "~" (at 48.26 62.23 0) (effects (font (size 1.27 1.27)) (hide yes)))
  (property "Description" "Power symbol creates a global label with name \"Earth\"" (at 48.26 62.23 0) (effects (font (size 1.27 1.27)) (hide yes)))
  (pin "1"))
 (symbol
  (lib_id "power:+3V3")
  (at 68.58 25.4 0)
  (unit 1)
  (exclude_from_sim no)
  (in_bom yes)
  (on_board yes)
  (dnp no)
  (fields_autoplaced yes)
  (property "Reference" "#PWR042" (at 68.58 29.21 0) (effects (font (size 1.27 1.27)) (hide yes)))
  (property "Value" "+3V3" (at 68.58 20.32 0) (effects (font (size 1.27 1.27))))
  (property "Footprint" "" (at 68.58 25.4 0) (effects (font (size 1.27 1.27)) (hide yes)))
  (property "Datasheet" "" (at 68.58 25.4 0) (effects (font (size 1.27 1.27)) (hide yes)))
  (property "Description" "Power symbol creates a global label with name \"+3V3\"" (at 68.58 25.4 0) (effects (font (size 1.27 1.27)) (hide yes)))
  (pin "1"))
 (symbol
  (lib_id "power:+3V3")
  (at 48.26 54.61 0)
  (unit 1)
  (exclude_from_sim no)
  (in_bom yes)
  (on_board yes)
  (dnp no)
  (fields_autoplaced yes)
  (property "Reference" "#PWR040" (at 48.26 58.42 0) (effects (font (size 1.27 1.27)) (hide yes)))
  (property "Value" "+3V3" (at 48.26 49.53 0) (effects (font (size 1.27 1.27))))
  (property "Footprint" "" (at 48.26 54.61 0) (effects (font (size 1.27 1.27)) (hide yes)))
  (property "Datasheet" "" (at 48.26 54.61 0) (effects (font (size 1.27 1.27)) (hide yes)))
  (property "Description" "Power symbol creates a global label with name \"+3V3\"" (at 48.26 54.61 0) (effects (font (size 1.27 1.27)) (hide yes)))
  (pin "1"))
 (symbol
  (lib_id "power:Earth")
  (at 123.19 60.96 0)
  (unit 1)
  (exclude_from_sim no)
  (in_bom yes)
  (on_board yes)
  (dnp no)
  (fields_autoplaced yes)
  (property "Reference" "#PWR015" (at 123.19 67.31 0) (effects (font (size 1.27 1.27)) (hide yes)))
  (property "Value" "Earth" (at 123.19 66.04 0) (effects (font (size 1.27 1.27)) (hide yes)))
  (property "Footprint" "" (at 123.19 60.96 0) (effects (font (size 1.27 1.27)) (hide yes)))
  (property "Datasheet" "~" (at 123.19 60.96 0) (effects (font (size 1.27 1.27)) (hide yes)))
  (property "Description" "Power symbol creates a global label with name \"Earth\"" (at 123.19 60.96 0) (effects (font (size 1.27 1.27)) (hide yes)))
  (pin "1")))
